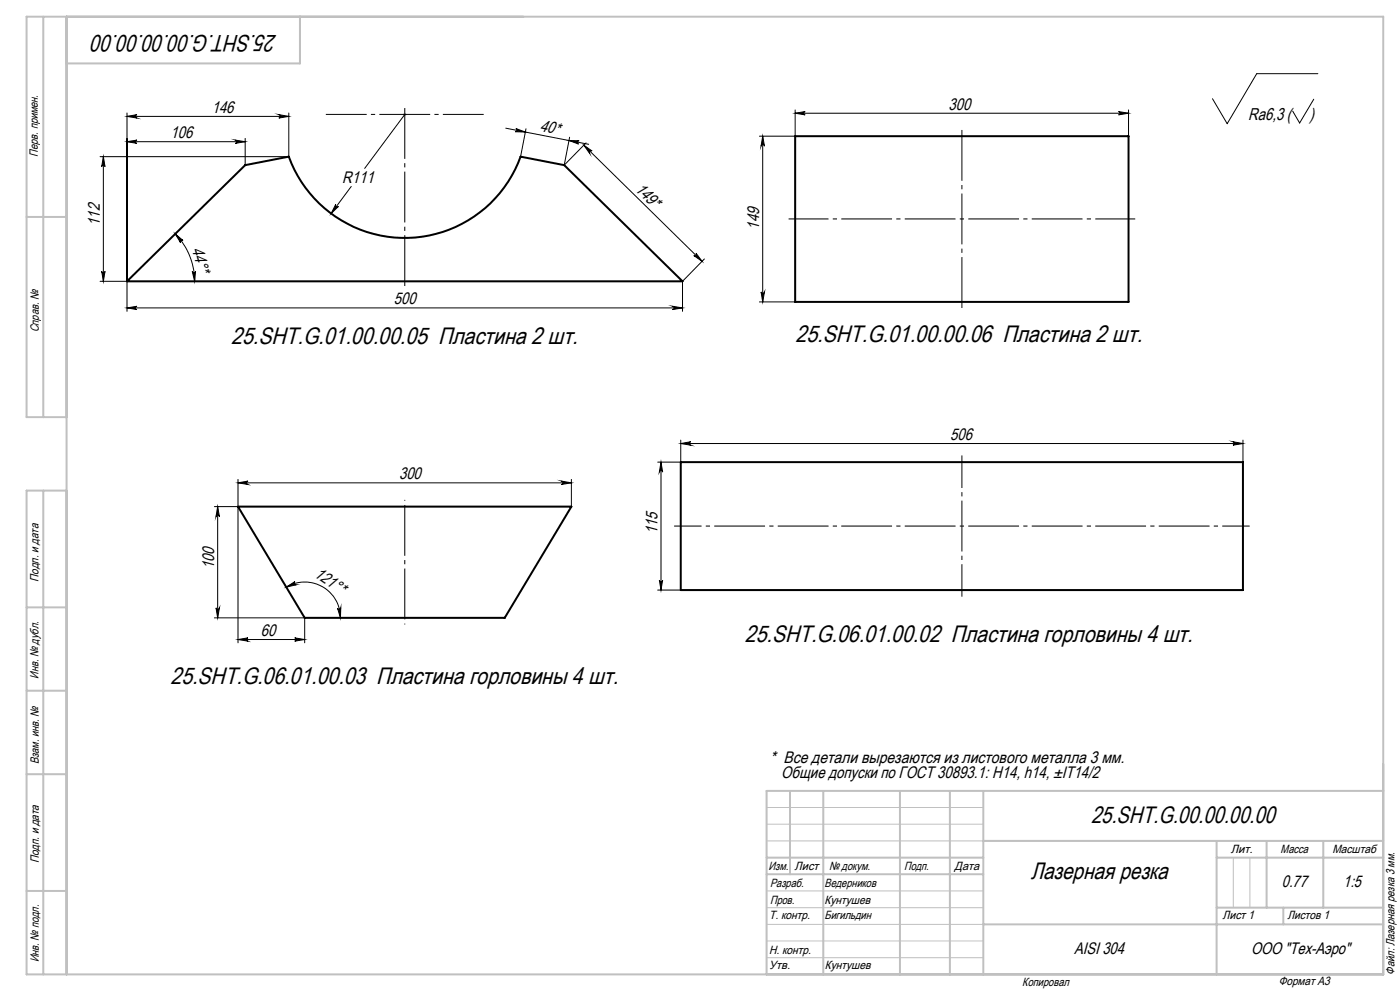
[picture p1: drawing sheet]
<svg xmlns="http://www.w3.org/2000/svg" width="420mm" height="297mm" viewBox="0 0 420 297" stroke-linecap="round" stroke-linejoin="round" font-family="sans-serif">
<path d="M238.5 40.8h100.1v49.7h-100.1zM38.1 84.3l35.5-34.8 13-2.5a37 37 0 0 0 34.8 24.3 37 37 0 0 0 34.8-24.3l13.1 2.5 35.5 34.8zM204.2 138.5h168.7v38.3h-168.7zM71.4 151.8h100l-20 33.4h-60z" fill="none" stroke="#000" stroke-width=".6"/>
<g fill="none" stroke="#000" stroke-width=".3">
<path d="M38.1 34.9l3-.5a.51 .51 0 0 0-.5 .5 .51 .51 0 0 0 .5 .5zM38.1 33.9v59.4M38.1 34.9h48.5M83.6 34.4l3 .5-3 .5a.51 .51 0 0 0 .5-.5 .51 .51 0 0 0-.5-.5zM86.6 33.9v13.1h-56.6M121.4 34.3l-12 16.2M151.7 38.4l24.9 4.8M154.8 38.5l2.8 1.1-3-.1a.48 .48 0 0 0 .5-.4 .48 .48 0 0 0-.3-.6zM157.8 38.6l-1.6 8.4M238.5 33.9l3-.5a.49 .49 0 0 0-.4 .5 .49 .49 0 0 0 .4 .5zM238.5 32.9v7.9h-10.7M238.5 33.9h100.1"/>
<path d="M335.6 33.4l3 .5-3 .5a.49 .49 0 0 0 .4-.5 .49 .49 0 0 0-.4-.5zM338.6 32.9v7.9M394.1 29.7l-4.2 7.2-2.1-3.6M395.4 22.1h-18.4l-8.8 15-4.5-7.5M31 47l.5 2.9a.49 .49 0 0 0-.5-.4 .49 .49 0 0 0-.5 .4zM31 47v37.3M38.1 42.5l3-.5a.49 .49 0 0 0-.5 .5 .49 .49 0 0 0 .5 .5zM38.1 42.5h35.5M70.6 42l3 .5-3 .5a.49 .49 0 0 0 .4-.5 .49 .49 0 0 0-.4-.5zM73.6 41.5v8M105.4 55.9l-6.1 8.1M170.7 42.1l3 .1a.5 .5 0 0 0-.5 .4 .5 .5 0 0 0 .4 .6z"/>
<path d="M170.9 41.1l-1.6 8.4 6.5-6.7M175.2 43.5l2.4 1.8a.51 .51 0 0 0-.7 0 .51 .51 0 0 0 0 .7zM175.2 43.5l35.4 34.8M228.8 40.8l.5 3a.51 .51 0 0 0-.5-.5 .51 .51 0 0 0-.5 .5zM228.8 40.8v49.7M52.6 70.1l2.3 2a.49 .49 0 0 0-.7-.1 .49 .49 0 0 0 0 .7zM52.6 70.1a20.3 20.3 0 0 1 5.8 14.2M100.7 61.3a.51 .51 0 0 0 .1 .7 .51 .51 0 0 0 .7-.1l-2.2 2.1zM208.8 75.9l1.8 2.4-2.5-1.7a.49 .49 0 0 0 .7 0 .49 .49 0 0 0 0-.7zM211.3 77.6l-6.5 6.7v9M30 84.3h8.1M30.5 81.3a.49 .49 0 0 0 .5 .5 .49 .49 0 0 0 .5-.5l-.5 3z"/>
<path d="M38.1 92.3l3-.5a.49 .49 0 0 0-.5 .5 .49 .49 0 0 0 .5 .5zM38.1 92.3h166.7M57.7 81.3a.5 .5 0 0 0 .5 .5 .5 .5 0 0 0 .5-.5l-.3 3zM201.8 91.8l3 .5-3 .5a.49 .49 0 0 0 .4-.5 .49 .49 0 0 0-.4-.5zM227.8 90.5h10.7M228.3 87.5a.51 .51 0 0 0 .5 .5 .51 .51 0 0 0 .5-.5l-.5 3zM198.3 138.5l.5 3a.49 .49 0 0 0-.5-.5 .49 .49 0 0 0-.5 .5zM198.3 138.5v38.3M204.2 132.9l3-.5a.51 .51 0 0 0-.4 .5 .51 .51 0 0 0 .4 .5zM204.2 131.9v6.6h-6.9M204.2 132.9h168.7M369.9 132.4l3 .5-3 .5a.51 .51 0 0 0 .5-.5 .51 .51 0 0 0-.5-.5z"/>
<path d="M372.9 131.9v6.6M64.3 151.8h7.1M65.3 151.8l.5 3a.51 .51 0 0 0-.5-.4 .51 .51 0 0 0-.5 .4zM65.3 151.8v33.4M71.4 144.7l3-.5a.51 .51 0 0 0-.5 .5 .51 .51 0 0 0 .5 .5zM71.4 143.7v48.9M71.4 144.7h100M168.4 144.2l3 .5-3 .5a.51 .51 0 0 0 .5-.5 .51 .51 0 0 0-.5-.5zM171.4 143.7v8.1M85.9 176l2.6-1.7a.51 .51 0 0 0-.3 .7 .51 .51 0 0 0 .7 .3zM85.9 176a10.7 10.7 0 0 1 16.2 9.2M197.3 176.8h6.9"/>
<path d="M197.8 173.8a.49 .49 0 0 0 .5 .5 .49 .49 0 0 0 .5-.5l-.5 3zM64.3 185.2h27.1v7.4M64.8 182.2a.51 .51 0 0 0 .5 .4 .51 .51 0 0 0 .5-.4l-.5 3zM71.4 191.7l3-.5a.49 .49 0 0 0-.5 .5 .49 .49 0 0 0 .5 .5zM71.4 191.7h20M88.4 191.2l3 .5-3 .5a.49 .49 0 0 0 .5-.5 .49 .49 0 0 0-.5-.5zM101.2 182.2a.5 .5 0 0 0 .6 .5 .5 .5 0 0 0 .4-.6l-.1 3.1z"/>
</g>
<g fill="none" stroke="#c0c0c0" stroke-width=".3">
<path d="M120.9 34.3h1M121.1 34l.7 .7M121.4 33.8v1M121.8 34l-.7 .7M230 242h65M230 247h65M230 252h65M370 257v15M375 257v15M230 277h65M230 272h65M230 267h65"/>
<path d="M230 287h65M230 282h65"/>
</g>
<path d="M288.6 38.8v53.7" fill="none" stroke="#000" stroke-width=".3" stroke-dasharray="15.2 1.3 1.3 1.3" stroke-dashoffset="-.2" stroke-linecap="butt"/>
<path d="M236.6 65.6h104" fill="none" stroke="#000" stroke-width=".3" stroke-dasharray="15.2 1.3 1.3 1.3" stroke-dashoffset="3.2" stroke-linecap="butt"/>
<path d="M121.4 149.8v37.3" fill="none" stroke="#000" stroke-width=".3" stroke-dasharray="15.2 1.3 1.3 1.3" stroke-dashoffset="-1.5" stroke-linecap="butt"/>
<path d="M121.4 31.8v54.5" fill="none" stroke="#000" stroke-width=".3" stroke-dasharray="15.2 1.3 1.3 1.3" stroke-dashoffset="-.6" stroke-linecap="butt"/>
<path d="M374.9 157.7h-172.7" fill="none" stroke="#000" stroke-width=".3" stroke-dasharray="15.2 1.3 1.3 1.3" stroke-dashoffset="7" stroke-linecap="butt"/>
<path d="M288.6 136.5v42.3" fill="none" stroke="#000" stroke-width=".3" stroke-dasharray="15.2 1.3 1.3 1.3" stroke-dashoffset="5.5" stroke-linecap="butt"/>
<path d="M97.8 34.3h47.3" fill="none" stroke="#000" stroke-width=".3" stroke-dasharray="15.2 1.3 1.3 1.3" stroke-dashoffset="3" stroke-linecap="butt"/>
<g fill="none" stroke="#c0c0c0" stroke-width=".6">
<path d="M13 5v120M20 5v287M90 5v14h-70M8 65h12M20 125h-12v-120h407v287h-407v-145h12M13 147v145M8 182h12M8 207h12M8 232h12M237 237v25M247 237v55M270 237v55"/>
<path d="M285 237v55M295 237v55M415 237h-185v55M230 257h65M295 252h120M365 252v40M365 257h50M380 252v20M397 252v20M8 267h12M230 262h65M295 277h120"/>
<path d="M365 272h50M385 272v5"/>
</g>
<g fill="#000">
<path d="M31 47l.5 2.9a.49 .49 0 0 0-.5-.4 .49 .49 0 0 0-.5 .4zM30.5 81.3a.49 .49 0 0 0 .5 .5 .49 .49 0 0 0 .5-.5l-.5 3zM228.8 40.8l.5 3a.51 .51 0 0 0-.5-.5 .51 .51 0 0 0-.5 .5zM228.3 87.5a.51 .51 0 0 0 .5 .5 .51 .51 0 0 0 .5-.5l-.5 3zM65.3 151.8l.5 3a.51 .51 0 0 0-.5-.4 .51 .51 0 0 0-.5 .4zM64.8 182.2a.51 .51 0 0 0 .5 .4 .51 .51 0 0 0 .5-.4l-.5 3zM198.3 138.5l.5 3a.49 .49 0 0 0-.5-.5 .49 .49 0 0 0-.5 .5zM197.8 173.8a.49 .49 0 0 0 .5 .5 .49 .49 0 0 0 .5-.5l-.5 3z"/>
<path d="M70.6 42l3 .5-3 .5a.49 .49 0 0 0 .4-.5 .49 .49 0 0 0-.4-.5zM38.1 42.5l3-.5a.49 .49 0 0 0-.5 .5 .49 .49 0 0 0 .5 .5zM83.6 34.4l3 .5-3 .5a.51 .51 0 0 0 .5-.5 .51 .51 0 0 0-.5-.5zM38.1 34.9l3-.5a.51 .51 0 0 0-.5 .5 .51 .51 0 0 0 .5 .5zM335.6 33.4l3 .5-3 .5a.49 .49 0 0 0 .4-.5 .49 .49 0 0 0-.4-.5zM238.5 33.9l3-.5a.49 .49 0 0 0-.4 .5 .49 .49 0 0 0 .4 .5zM369.9 132.4l3 .5-3 .5a.51 .51 0 0 0 .5-.5 .51 .51 0 0 0-.5-.5zM204.2 132.9l3-.5a.51 .51 0 0 0-.4 .5 .51 .51 0 0 0 .4 .5z"/>
<path d="M170.7 42.1l3 .1a.5 .5 0 0 0-.5 .4 .5 .5 0 0 0 .4 .6zM154.8 38.5l2.8 1.1-3-.1a.48 .48 0 0 0 .5-.4 .48 .48 0 0 0-.3-.6z"/>
<path d="M100.7 61.3l-1.4 2.7 2.2-2.1a.5 .5 0 0 1-.7 .1 .5 .5 0 0 1-.1-.7zM71.4 191.7l3-.5a.49 .49 0 0 0-.5 .5 .49 .49 0 0 0 .5 .5zM88.4 191.2l3 .5-3 .5a.49 .49 0 0 0 .5-.5 .49 .49 0 0 0-.5-.5z"/>
<path d="M208.8 75.9l1.8 2.4-2.5-1.7a.49 .49 0 0 0 .7 0 .49 .49 0 0 0 0-.7zM175.2 43.5l2.4 1.8a.51 .51 0 0 0-.7 0 .51 .51 0 0 0 0 .7z"/>
<path d="M38.1 92.3l3-.5a.49 .49 0 0 0-.5 .5 .49 .49 0 0 0 .5 .5zM201.8 91.8l3 .5-3 .5a.49 .49 0 0 0 .4-.5 .49 .49 0 0 0-.4-.5z"/>
<path d="M57.7 81.3a.5 .5 0 0 0 .5 .5 .5 .5 0 0 0 .5-.5l-.3 3zM52.6 70.1l2.3 2a.49 .49 0 0 0-.7-.1 .49 .49 0 0 0 0 .7z"/>
<path d="M168.4 144.2l3 .5-3 .5a.51 .51 0 0 0 .5-.5 .51 .51 0 0 0-.5-.5zM71.4 144.7l3-.5a.51 .51 0 0 0-.5 .5 .51 .51 0 0 0 .5 .5z"/>
<path d="M101.2 182.2a.5 .5 0 0 0 .6 .5 .5 .5 0 0 0 .4-.6l-.1 3.1zM85.9 176l2.6-1.7a.51 .51 0 0 0-.3 .7 .51 .51 0 0 0 .7 .3z"/>
</g>
<g font-size="7.1">
<text x="83.1" y="10.6" transform="rotate(-180 83.1 10.6)">25.SHT.G.00.00.00.00</text>
<text x="69.4" y="103">25.SHT.G.01.00.00.05 Пластина 2 шт.</text>
<text x="238.7" y="102.4">25.SHT.G.01.00.00.06 Пластина 2 шт.</text>
<text x="223.5" y="192.5">25.SHT.G.06.01.00.02 Пластина горловины 4 шт.</text>
<text x="51.2" y="205">25.SHT.G.06.01.00.03 Пластина горловины 4 шт.</text>
<text x="327.3" y="246.8">25.SHT.G.00.00.00.00</text>
<text x="309.2" y="263.4">Лазерная резка</text>
</g>
<g font-size="5.1">
<text x="374.5" y="36">Ra6,3 (</text>
<text x="392.9" y="36">)</text>
</g>
<g font-size="5">
<text x="63.5" y="33.8">146</text>
<text x="284.5" y="32.8">300</text>
<text x="51.1" y="41.4">106</text>
<text x="161.8" y="39.3" transform="rotate(11 161.8 39.3)">40*</text>
<text x="102.7" y="54.8">R111</text>
<text x="190.4" y="56.9" transform="rotate(44 190.4 56.9)">149*</text>
<text x="30" y="67.8" transform="rotate(-90 30 67.8)">112</text>
<text x="227.8" y="68.8" transform="rotate(-90 227.8 68.8)">149</text>
<text x="57.5" y="74.6" transform="rotate(74 57.5 74.6)">44°*</text>
<text x="118.1" y="91.2">500</text>
<text x="285.1" y="131.8">506</text>
<text x="119.7" y="143.6">300</text>
<text x="197.2" y="160.2" transform="rotate(-90 197.2 160.2)">115</text>
<text x="64.3" y="170.6" transform="rotate(-90 64.3 170.6)">100</text>
<text x="94" y="172.6" transform="rotate(35 94 172.6)">121°*</text>
<text x="78.2" y="190.6">60</text>
<text x="231.1" y="228.8">* Все детали вырезаются из листового металла 3 мм.</text>
<text x="234.4" y="233.3">Общие допуски по ГОСТ 30893.1: Н14, h14, ±IT14/2</text>
<text x="384.6" y="265.9">0.77</text>
<text x="403" y="265.9">1:5</text>
<text x="322.3" y="285.9">AISI 304</text>
<text x="375.3" y="285.8">ООО &quot;Тех-Аэро&quot;</text>
</g>
<g font-size="3.6">
<text x="11.4" y="46.9" transform="rotate(-90 11.4 46.9)">Перв. примен.</text>
<text x="11.6" y="99.6" transform="rotate(-90 11.6 99.6)">Справ. №</text>
<text x="11.5" y="174.4" transform="rotate(-90 11.5 174.4)">Подп. и дата</text>
<text x="11.6" y="203.4" transform="rotate(-90 11.6 203.4)">Инв. № дубл.</text>
<text x="11.6" y="229" transform="rotate(-90 11.6 229)">Взам. инв. №</text>
<text x="369.2" y="255.7">Лит.</text>
<text x="384.2" y="255.7">Масса</text>
<text x="399.7" y="255.7">Масштаб</text>
<text x="11.7" y="258.8" transform="rotate(-90 11.7 258.8)">Подп. и дата</text>
<text x="230.6" y="260.6">Изм.</text>
<text x="238.4" y="260.6">Лист</text>
<text x="248.7" y="260.6">№ докум.</text>
<text x="271.3" y="260.7">Подп.</text>
<text x="286.4" y="260.7">Дата</text>
<text x="231" y="265.7">Разраб.</text>
<text x="247.4" y="265.7">Ведерников</text>
<text x="230.7" y="275.5">Т. контр.</text>
<text x="231" y="270.9">Пров.</text>
<text x="247.4" y="275.5">Бигильдин</text>
<text x="247.4" y="270.9">Кунтушев</text>
<text x="366.8" y="275.5">Лист 1</text>
<text x="386.2" y="275.5">Листов 1</text>
<text x="230.7" y="285.8">Н. контр.</text>
<text x="11.6" y="288.4" transform="rotate(-90 11.6 288.4)">Инв. № подл.</text>
<text x="230.7" y="290.5">Утв.</text>
<text x="247.4" y="290.5">Кунтушев</text>
<text x="418.4" y="292.1" transform="rotate(-90 418.4 292.1)">Файл: Лазерная резка 3 мм.</text>
<text x="306.7" y="295.4">Копировал</text>
<text x="383.6" y="295.2">Формат A3</text>
</g>
</svg>
